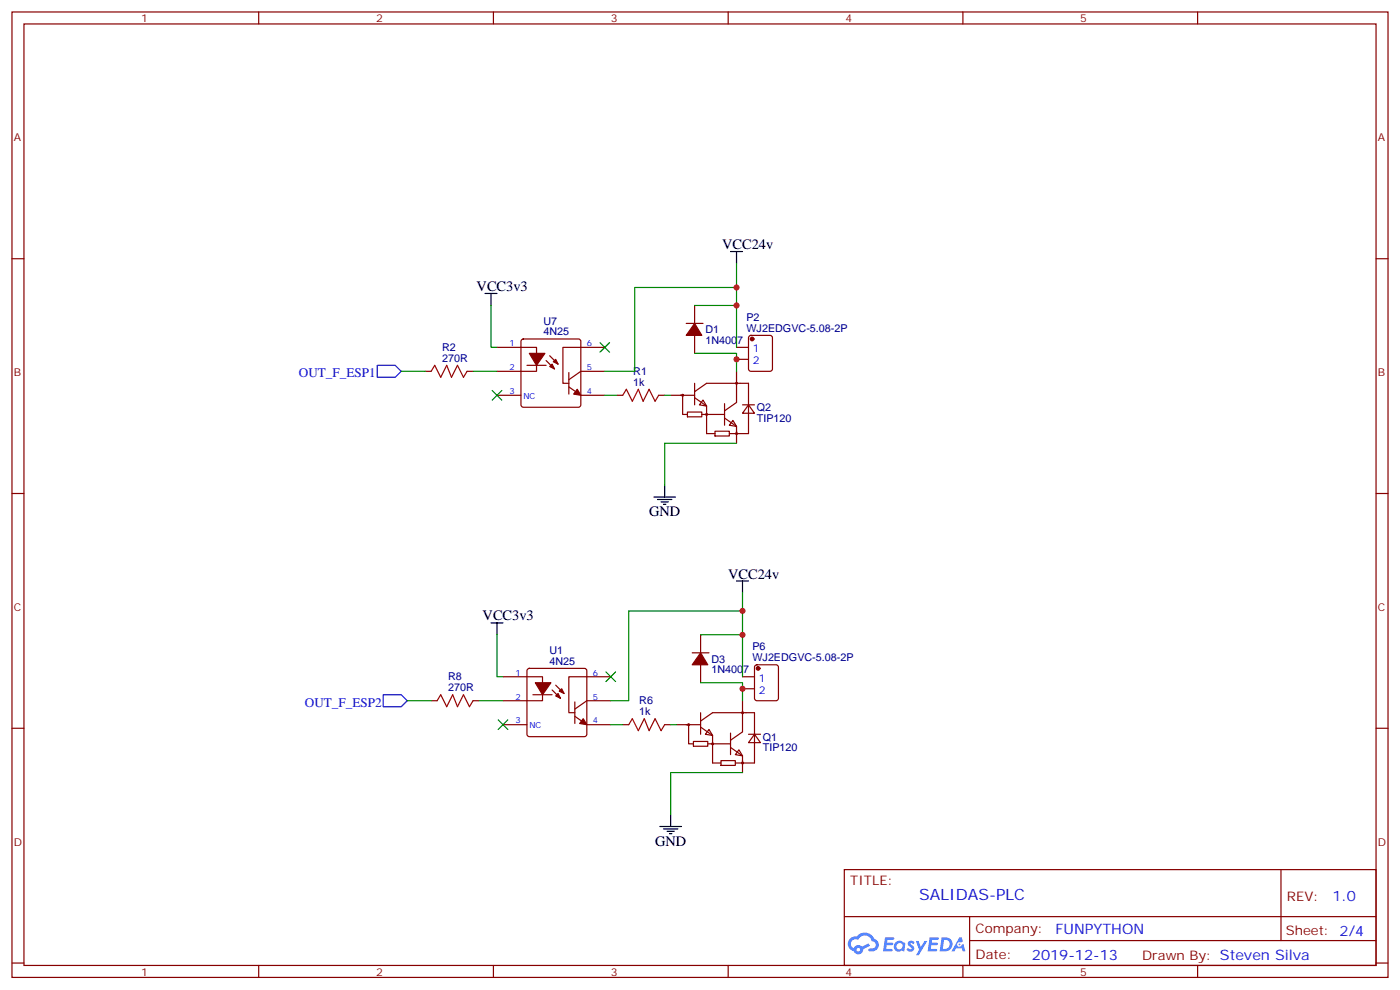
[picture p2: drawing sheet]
<svg xmlns="http://www.w3.org/2000/svg" width="412mm" height="292mm" viewBox="0 0 412 292" stroke-linecap="round" stroke-linejoin="round" font-family="sans-serif">
<g fill="none" stroke="#870000" stroke-width=".35">
<path d="M3.5 3.5h405.4v284.4h-405.4zM7.1 7.1h398.2v277.2h-398.2zM76.2 3.5v3.6M145.3 3.5v3.6M214.5 3.5v3.6M283.6 3.5v3.6M352.8 3.5v3.6M3.5 76.2h3.6M405.3 76.2h3.6M3.5 145.3h3.6M405.3 145.3h3.6M3.5 214.5h3.6"/>
<path d="M405.3 214.5h3.6M248.7 256.1h156.6v28.2h-156.6zM377.3 256.1v20.9M248.7 270h156.5M285.6 277h119.6M285.6 270v14.1M3.5 283.6h3.6M76.2 284.3v3.6M145.3 284.3v3.6M214.5 284.3v3.6M283.6 284.3v3.6M352.8 284.3v3.6"/>
<path d="M405.3 283.6h3.6"/>
</g>
<g fill="#5487ff">
<path d="M267.7 277.3a1.22 1.22 0 0 1 1.7 .3l-.4 .5a.47 .47 0 0 0-.3-.4 .47 .47 0 0 0-.5 .2l.1 .3a1.14 1.14 0 0 1 .8 1.7 1.14 1.14 0 0 1-1.9 0l-.2-.2 .5-.5 .7 .4a.29 .29 0 0 0 .3-.3 .29 .29 0 0 0-.2-.3 1.04 1.04 0 0 1-.6-1.7z"/>
<path d="M260.7 276h2.4l.3 .2-.2 .5-1.8 .1-.1 .8h1.5l.3 .4-.3 .4h-1.6l-.2 1.1h1.7l.2 .3-.2 .3-2.6 .1z"/>
<path d="M273.8 276h2.4l.3 .2-.1 .5-1.8 .1-.2 .8h1.6l.3 .4-.4 .4h-1.6l-.1 1.1h1.7l.2 .3-.2 .3-2.6 .1z"/>
<path d="M282.6 276.1h.7l.3 1.2-.6 .3a.69 .69 0 0 0-1 .3 .69 .69 0 0 0 .4 1 .69 .69 0 0 0 .9-.7l.5-.2 .6 2.2h-.8l-.2-.9h-1.8l-.5 .9h-.8z"/>
<path d="M269.8 277.1h.8l.6 1.8 1.1-1.8h.9l-2.6 4.2h-.8l.9-1.5z"/>
<path d="M277.4 276.1l-.6 4.1h1.3a2.11 2.11 0 0 0 2.5-2.1 2.11 2.11 0 0 0-2.5-2zM278.1 276.8a1.39 1.39 0 0 1 1.7 1.4 1.39 1.39 0 0 1-1.8 1.3h-.3z"/>
<path d="M263.7 277.7a1.54 1.54 0 0 0-.1 2.1 1.54 1.54 0 0 0 2.2 .2l.6 .2 .3-2.3-.2-.2-.4-.1a1.49 1.49 0 0 0-2.4 .1zM264 278.7a.94 .94 0 0 1 1.8 0 .94 .94 0 0 1-1.8 0z"/>
<path d="M250.4 276.4a2.18 2.18 0 0 0 1.1 3.7 1.44 1.44 0 0 0 1.6 1 1.44 1.44 0 0 0 1.2-1.5l2-1-.5-.8-1.9 1a1.47 1.47 0 0 0-2.4 .4 1.39 1.39 0 0 1-.7-1.9 1.39 1.39 0 0 1 2-.5 2.12 2.12 0 0 1 2.2-1.3 2.12 2.12 0 0 1 1.9 1.7 1.14 1.14 0 0 1 1.1 1.4 1.14 1.14 0 0 1-1.7 .8 .43 .43 0 0 0-.5 .3 .43 .43 0 0 0 .4 .5 1.98 1.98 0 0 0 2.5-1.2 1.98 1.98 0 0 0-1.2-2.5 3.1 3.1 0 0 0-5.3-.7l-.9 .1zM252.3 279.7a.55 .55 0 0 1 1.1 0 .55 .55 0 0 1-1.1 0z"/>
<circle cx="282.6" cy="278.1" r=".26"/>
</g>
<g fill="none" stroke="#870000" stroke-width=".35">
<path d="M202.1 95.2h5M204.6 90v5.2M204.6 98.8v5.3M220.7 99l.5-.2h5.6l.7 .4v9.5l-.4 .6-5.9 .1-.7-.5v-9.4zM125.2 109.4h1.8M137.6 109.4h1.7M146.4 102.3h11.6v7.1h-11.6M146.4 116.4h7.1M153.7 100l.5-.2h16.2l.5 .2 .2 .5v18.7l-.2 .5-.5 .2h-16.2l-.5-.2-.2-.5v-18.7zM155.2 107.6h5.7M160.9 106.2l2.4 2.5M161.9 104.8l2.5 2.4"/>
<path d="M167.6 113.9l3.5 2.5h7.1M167.6 109.7v6.4M178.2 102.3h-12.4v10.6h1.8M178.2 109.4h-7.1l-3.5 2.4M181.7 116.4h1.7M194 116.4h1.8M197.6 116.4h7M201.1 116.4v5.7h1.4M204.6 115.4l3.5-2.5h12.4v14.8h-3.5M204.6 112.9v6.3M204.6 117.1l3.5 2.5v8.1h2.5M207.1 117.8l1 1.8-2.1-.4z"/>
<path d="M213.4 118.9v6.3M217 109.4v9.1l-3.6 2.5M217 102.3h3.5M217 105.8h3.5M218.7 119.2h3.5M220.5 119.2l1.7 2.5h-3.5zM202.5 121.4h4.2v1.4h-4.2zM206.7 122.1h6.7M210.6 127h4.2v1.4h-4.2zM213.4 123.1l3.6 2.5v2.1h-2.2M215.9 123.8l1.1 1.8-2.2-.4zM217 127v3.5"/>
<path d="M148.2 199.3h11.6v7.1h-11.6M155.5 197.1l.4-.3h16.3l.5 .3 .2 .5v18.7l-.3 .5-.4 .2h-16.3l-.5-.3-.2-.4v-18.7zM179.9 199.3h-12.3v10.6h1.7M203.9 192.3h4.9M206.4 187v5.3M206.4 195.8v5.3M218.7 199.3h3.5M222.5 196l.5-.2h5.6l.7 .4v9.5l-.5 .6-5.8 .1-.7-.5-.1-9.4zM127 206.4h1.8M139.3 206.4h1.8M148.2 213.4h7M157 204.6h5.6"/>
<path d="M162.6 203.2l2.5 2.5M163.7 201.8l2.5 2.5M169.3 211l3.6 2.4h7M169.3 206.7v6.4M179.9 206.4h-7l-3.6 2.4M183.4 213.4h1.8M195.8 213.4h1.8M199.3 213.4h7.1M202.8 213.4v5.7h1.5M204.3 218.4h4.2v1.4h-4.2zM206.4 212.4l3.5-2.5h12.3v14.8h-3.5M206.4 214.1l3.5 2.5v8.1h2.5"/>
<path d="M206.4 209.9v6.4M208.5 219.1h6.7M208.8 214.8l1.1 1.8-2.1-.3zM215.2 215.9v6.3M218.7 206.4v9.1l-3.5 2.5M218.7 202.8h3.5M220.5 216.3h3.5M222.2 216.3l1.8 2.4h-3.5zM212.4 224h4.2v1.4h-4.2zM215.2 220.1l3.5 2.5v2.1h-2.1M217.7 220.8l1 1.8-2.1-.4zM218.7 224v3.5"/>
<circle cx="201.1" cy="116.4" r=".26"/>
<circle cx="217" cy="112.9" r=".26"/>
<circle cx="208.1" cy="122.1" r=".26"/>
<circle cx="217" cy="127.7" r=".26"/>
<circle cx="202.8" cy="213.4" r=".26"/>
<circle cx="209.9" cy="219.1" r=".26"/>
<circle cx="218.7" cy="209.9" r=".26"/>
<circle cx="218.7" cy="224.7" r=".26"/>
</g>
<g fill="#870000" stroke="#870000" stroke-width=".35">
<path d="M171.8 211.7l1.1 1.7-2.2-.3z"/>
<path d="M164.4 204.3l.7 1.4-1.4-.7z"/>
<path d="M164.7 203.6l.8-.8 .7 1.5z"/>
<path d="M157.7 201.1h4.6l-2.5 3.5z"/>
<path d="M206.4 192.3l2.1 3.5h-4.6z"/>
<path d="M204.6 95.2l2.1 3.6h-4.6z"/>
<path d="M170 114.7l1.1 1.7-2.1-.3z"/>
<path d="M161.9 108l.7-.8 .7 1.5z"/>
<path d="M163 106.5l.7-.7 .7 1.4z"/>
<path d="M155.9 104.1h4.6l-2.5 3.5z"/>
<circle cx="223.3" cy="196.9" r=".53"/>
<circle cx="221.5" cy="99.8" r=".53"/>
</g>
<path d="M127 109.4l1.1-1.8 1.7 3.5 1.8-3.5 1.4 3.5 1.8-3.5 1.7 3.5 1.1-1.7M183.4 116.4l1.1-1.7 1.8 3.5 1.7-3.5 1.4 3.5 1.8-3.5 1.8 3.5 1-1.8M128.8 206.4l1-1.8 1.8 3.5 1.7-3.5 1.5 3.5 1.7-3.5 1.8 3.5 1-1.7M185.2 213.4l1.1-1.7 1.7 3.5 1.8-3.5 1.4 3.5 1.8-3.5 1.7 3.5 1.1-1.8" fill="none" stroke="#a10000" stroke-width=".35"/>
<g fill="none" stroke="#000" stroke-width=".35">
<path d="M215.2 74.1h3.5M217 74.1v3.5M142.9 86.4h3.5M144.6 86.4v3.6M192.6 146.4h6.4M193.7 147.1h4.2M194.7 147.8h2.1M195.4 148.5h.7M195.8 142.9v3.5M217 171.1h3.5M218.7 171.1v3.5M144.6 183.4h3.6"/>
<path d="M146.4 183.4v3.6M197.6 239.9v3.5M194.4 243.4h6.3M195.4 244.1h4.3M196.5 244.8h2.1M197.2 245.5h.7"/>
</g>
<path d="M111.1 107.6h5.3l1.8 1.8-1.8 1.7h-5.3zM112.9 204.6h5.3l1.7 1.8-1.7 1.7h-5.3z" fill="none" stroke="#00f" stroke-width=".35"/>
<g fill="none" stroke="#008700" stroke-width=".35">
<path d="M217 77.6v24.7M144.6 90v12.3h1.8M204.6 90h12.4M217 84.7h-30v24.7h-8.8M118.2 109.4h7M139.3 109.4h7.1M178.2 116.4h3.5M195.8 116.4h1.8M204.6 104.1h12.4v5.3M217 130.5h-21.2v12.4M218.7 179.9h-33.5v26.5h-5.3M218.7 174.6v24.7"/>
<path d="M146.4 187v12.3h1.8M206.4 187h12.3M119.9 206.4h7.1M141.1 206.4h7.1M179.9 213.4h3.5M197.6 213.4h1.7M206.4 201.1h12.3v5.3M218.7 227.5h-21.1v12.4"/>
</g>
<g fill="#c00">
<circle cx="217" cy="84.7" r=".88"/>
<circle cx="217" cy="90" r=".88"/>
<circle cx="217" cy="105.8" r=".88"/>
<circle cx="218.7" cy="202.8" r=".88"/>
<circle cx="218.7" cy="187" r=".88"/>
<circle cx="218.7" cy="179.9" r=".88"/>
</g>
<g fill="#c00" stroke="#008700" stroke-width=".35">
<path d="M178.5 197.9l2.8 2.8zM181.3 197.9l-2.8 2.8z"/>
<path d="M146.8 212l2.8 2.8zM149.6 212l-2.8 2.8z"/>
<path d="M145 115l2.8 2.8zM147.8 115l-2.8 2.8z"/>
<path d="M176.7 100.9l2.9 2.8zM179.6 100.9l-2.9 2.8z"/>
</g>
<text font-size="4.6" fill="#00f" x="270.8" y="265.1">SALIDAS-PLC</text>
<g font-size="4.2">
<text x="212.7" y="73.4">VCC24v</text>
<text x="140.4" y="85.7">VCC3v3</text>
<text x="191.2" y="152">GND</text>
<text x="214.5" y="170.4">VCC24v</text>
<text x="142.2" y="182.7">VCC3v3</text>
<text x="193" y="249.1">GND</text>
</g>
<g font-size="4.2" fill="#00f">
<text x="392.5" y="265.4">1.0</text>
<text x="310.9" y="274.9">FUNPYTHON</text>
<text x="304" y="282.7">2019-12-13</text>
</g>
<g font-size="3.9" fill="#00f">
<text x="88" y="111.1">OUT_F_ESP1</text>
<text x="89.8" y="208.1">OUT_F_ESP2</text>
</g>
<g font-size="3.9" fill="#800">
<text x="250.5" y="260.7">TITLE:</text>
<text x="379.1" y="265.4">REV:</text>
<text x="287.4" y="274.9">Company:</text>
<text x="378.7" y="275.5">Sheet: 2/4</text>
<text x="287.4" y="282.6">Date:</text>
<text x="336.4" y="282.7">Drawn By: Steven Silva</text>
</g>
<g font-size="3.2" fill="#800">
<text x="41.6" y="6.5">1</text>
<text x="110.8" y="6.5">2</text>
<text x="179.9" y="6.5">3</text>
<text x="249.1" y="6.5">4</text>
<text x="318.2" y="6.5">5</text>
<text x="4.1" y="41.6">A</text>
<text x="405.9" y="41.6">A</text>
<text x="4.1" y="110.8">B</text>
<text x="405.9" y="110.8">B</text>
<text x="4.1" y="179.9">C</text>
<text x="405.9" y="179.9">C</text>
<text x="4.1" y="249.1">D</text>
<text x="405.9" y="249.1">D</text>
<text x="41.6" y="287.3">1</text>
<text x="110.8" y="287.3">2</text>
<text x="179.9" y="287.3">3</text>
<text x="249.1" y="287.3">4</text>
<text x="318.2" y="287.3">5</text>
</g>
<g font-size="3.2" fill="#000080">
<text x="160.1" y="95.6">U7</text>
<text x="219.9" y="94.5">P2</text>
<text x="160.1" y="98.8">4N25</text>
<text x="207.8" y="101.3">1N4007</text>
<text x="207.8" y="98.2">D1</text>
<text x="219.9" y="97.7">WJ2EDGVC-5.08-2P</text>
<text x="130.2" y="106.5">270R</text>
<text x="130.2" y="103.2">R2</text>
<text x="186.5" y="113.6">1k</text>
<text x="186.5" y="110.4">R1</text>
<text x="223" y="124.2">TIP120</text>
<text x="223" y="121.1">Q2</text>
<text x="221.6" y="191.5">P6</text>
<text x="161.8" y="195.8">4N25</text>
<text x="161.8" y="192.6">U1</text>
<text x="209.5" y="195.2">D3</text>
<text x="221.6" y="194.7">WJ2EDGVC-5.08-2P</text>
<text x="132" y="203.6">270R</text>
<text x="132" y="200.3">R8</text>
<text x="209.5" y="198.3">1N4007</text>
<text x="188.3" y="207.4">R6</text>
<text x="188.3" y="210.6">1k</text>
<text x="224.7" y="221.3">TIP120</text>
<text x="224.7" y="218.1">Q1</text>
</g>
<g font-size="3.2" fill="#00f">
<text x="221.8" y="103.7">1</text>
<text x="221.8" y="107.2">2</text>
<text x="223.6" y="200.7">1</text>
<text x="223.6" y="204.3">2</text>
</g>
<g font-size="2.5" fill="#00f">
<text x="150.1" y="102">1</text>
<text x="172.9" y="102">6</text>
<text x="150.1" y="109">2</text>
<text x="172.9" y="109">5</text>
<text x="150.1" y="116.1">3</text>
<text x="154.2" y="117.5">NC</text>
<text x="172.9" y="116.1">4</text>
<text x="151.9" y="199">1</text>
<text x="174.6" y="199">6</text>
<text x="151.9" y="206">2</text>
<text x="174.6" y="206">5</text>
<text x="151.9" y="213.1">3</text>
<text x="155.9" y="214.5">NC</text>
<text x="174.6" y="213.1">4</text>
</g>
</svg>
